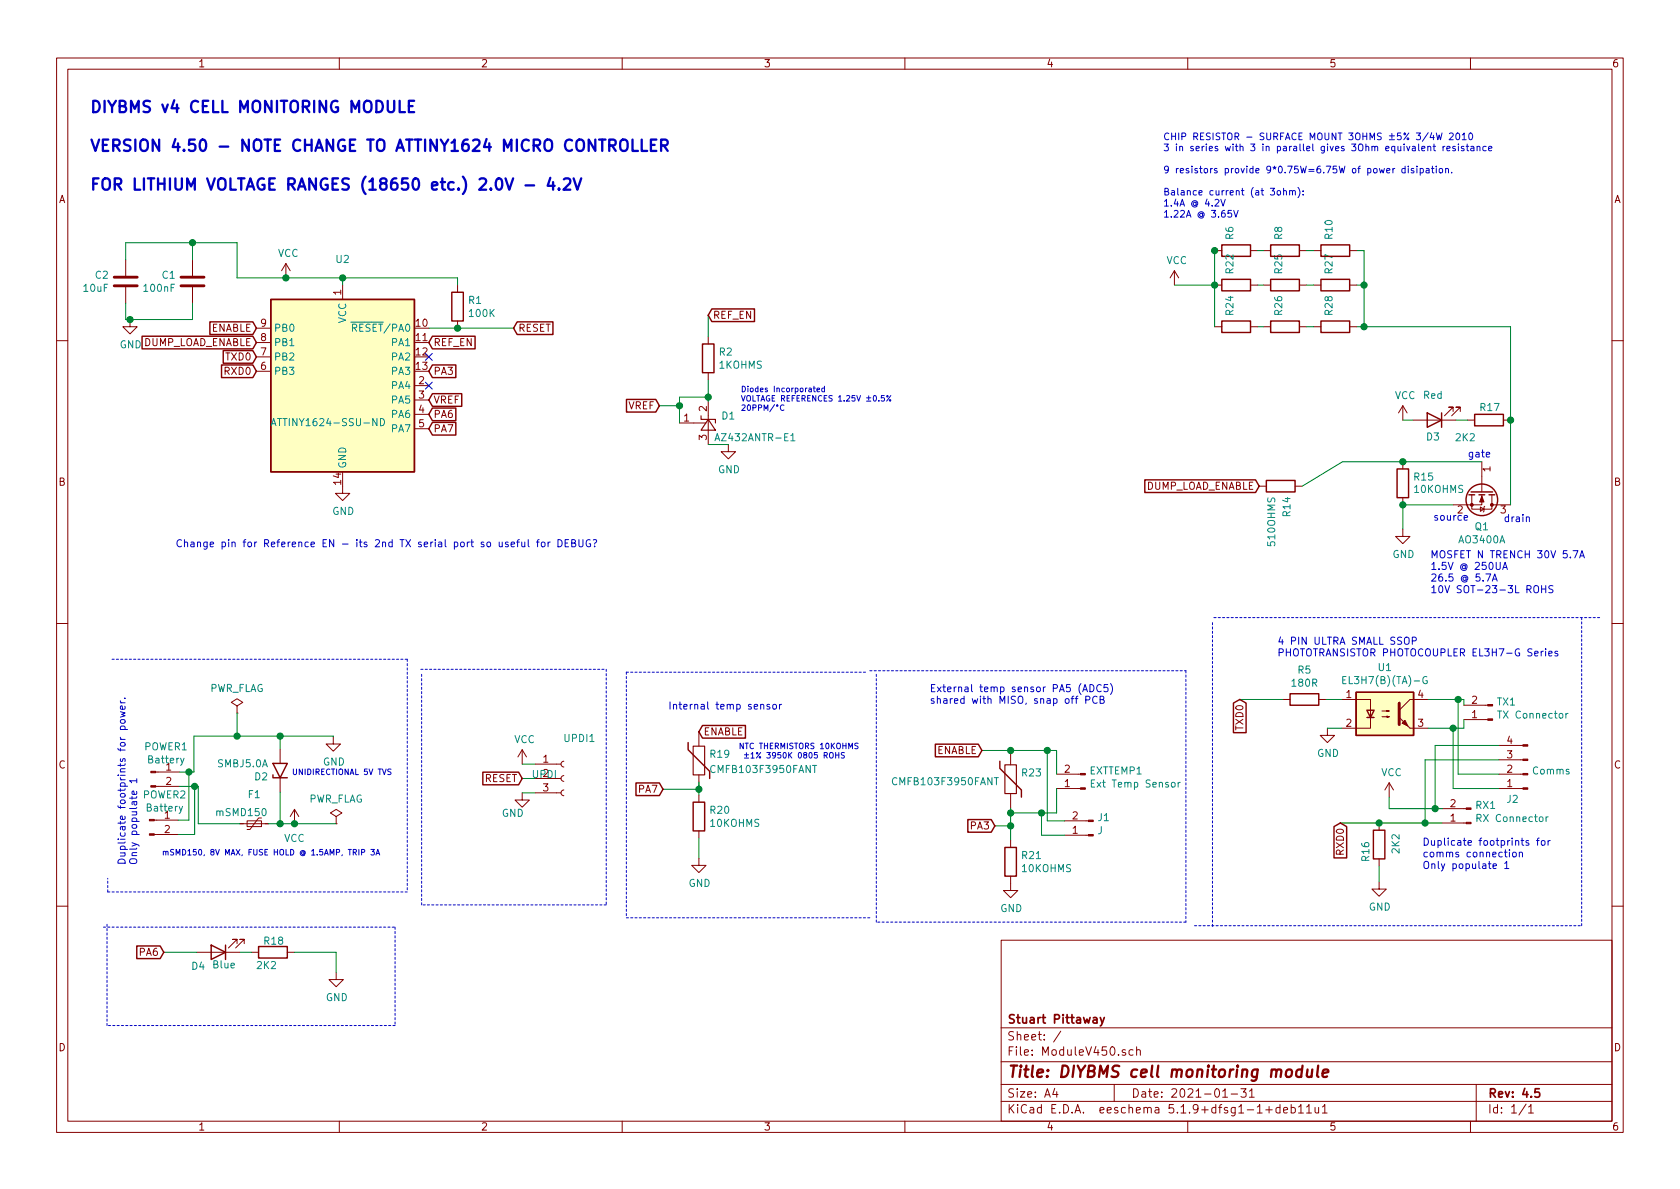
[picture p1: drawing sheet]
EESchema Schematic File Version 4
EELAYER 30 0
EELAYER END
$Descr A4 11693 8268
encoding utf-8
Sheet 1 1
Title "DIYBMS cell monitoring module"
Date "2021-01-31"
Rev "4.5"
Comp "Stuart Pittaway"
Comment1 ""
Comment2 ""
Comment3 ""
Comment4 ""
$EndDescr
$Comp
L power:VCC #PWR0101
U 1 1
P 2050 5725
F 0 "#PWR0101" H 2050 5575 50  0001 C CNN
F 1 "VCC" H 2050 5625 50  0000 C CNN
F 2 "" H 2050 5725 50  0001 C CNN
F 3 "" H 2050 5725 50  0001 C CNN
	1    2050 5725
	1    0    0    -1  
$EndComp
$Comp
L power:GND #PWR0102
U 1 1
P 2320 5120
F 0 "#PWR0102" H 2320 4870 50  0001 C CNN
F 1 "GND" H 2325 4947 50  0000 C CNN
F 2 "" H 2320 5120 50  0001 C CNN
F 3 "" H 2320 5120 50  0001 C CNN
	1    2320 5120
	1    0    0    -1  
$EndComp
$Comp
L power:PWR_FLAG #FLG0101
U 1 1
P 1650 4955
F 0 "#FLG0101" H 1650 5030 50  0001 C CNN
F 1 "PWR_FLAG" H 1650 5129 50  0000 C CNN
F 2 "" H 1650 4955 50  0001 C CNN
F 3 "~" H 1650 4955 50  0001 C CNN
	1    1650 4955
	1    0    0    -1  
$EndComp
$Comp
L power:PWR_FLAG #FLG0102
U 1 1
P 2340 5725
F 0 "#FLG0102" H 2340 5800 50  0001 C CNN
F 1 "PWR_FLAG" H 2340 5899 50  0000 C CNN
F 2 "" H 2340 5725 50  0001 C CNN
F 3 "~" H 2340 5725 50  0001 C CNN
	1    2340 5725
	1    0    0    -1  
$EndComp
$Comp
L Device:C C1
U 1 1
P 1340 1950
F 0 "C1" H 1226 1996 50  0000 R CNN
F 1 "100nF" H 1226 1905 50  0000 R CNN
F 2 "Capacitor_SMD:C_0805_2012Metric" H 1378 1800 50  0001 C CNN
F 3 "" H 1340 1950 50  0001 C CNN
F 4 "C49678" H 1340 1950 50  0001 C CNN "LCSCStockCode"
F 5 "CC0805KRX7R9BB104" H 1340 1950 50  0001 C CNN "PartNumber"
	1    1340 1950
	1    0    0    -1  
$EndComp
Wire Wire Line
	1340 1680 1340 1800
$Comp
L Connector:Conn_01x02_Male POWER1
U 1 1
P 1050 5365
F 0 "POWER1" H 1156 5543 50  0000 C CNN
F 1 "Battery" H 1156 5452 50  0000 C CNN
F 2 "Connector_JST:JST_PH_S2B-PH-K_1x02_P2.00mm_Horizontal" H 1050 5365 50  0001 C CNN
F 3 "https://datasheet.lcsc.com/szlcsc/JST-Sales-America-S2B-PH-K-S-LF-SN_C173752.pdf" H 1050 5365 50  0001 C CNN
F 4 "C265016" H 1050 5365 50  0001 C CNN "LCSCStockCode"
F 5 "S2B-PH-K(LF)(SN)" H 1050 5365 50  0001 C CNN "PartNumber"
	1    1050 5365
	1    0    0    -1  
$EndComp
Wire Wire Line
	1650 5115 1650 4955
$Comp
L power:GND #PWR0105
U 1 1
P 2385 3375
F 0 "#PWR0105" H 2385 3125 50  0001 C CNN
F 1 "GND" H 2390 3202 50  0000 C CNN
F 2 "" H 2385 3375 50  0001 C CNN
F 3 "" H 2385 3375 50  0001 C CNN
	1    2385 3375
	1    0    0    -1  
$EndComp
Wire Wire Line
	1350 5115 1350 5365
$Comp
L power:VCC #PWR0106
U 1 1
P 1990 1925
F 0 "#PWR0106" H 1990 1775 50  0001 C CNN
F 1 "VCC" H 2007 2098 50  0000 C CNN
F 2 "" H 1990 1925 50  0001 C CNN
F 3 "" H 1990 1925 50  0001 C CNN
	1    1990 1925
	1    0    0    -1  
$EndComp
Text GLabel 1785 2475 0    50   Input ~ 0
TXD0
Text GLabel 1785 2575 0    50   Input ~ 0
RXD0
$Comp
L Isolator:PC817 U1
U 1 1
P 9640 4960
F 0 "U1" H 9640 5285 50  0000 C CNN
F 1 "EL3H7(B)(TA)-G" H 9640 5194 50  0000 C CNN
F 2 "Package_SO:SOP-4_4.4x2.6mm_P1.27mm" H 9440 4760 50  0001 L CIN
F 3 "https://datasheet.lcsc.com/szlcsc/Everlight-Elec-EL3H7-B-TA-G_C32565.pdf" H 9640 4960 50  0001 L CNN
F 4 "C32565" H 9640 4960 50  0001 C CNN "LCSCStockCode"
F 5 "EL3H7(B)(TA)-G" H 9640 4960 50  0001 C CNN "PartNumber"
F 6 "90" H 9640 4960 50  0001 C CNN "JLCPCBRotation"
	1    9640 4960
	1    0    0    -1  
$EndComp
$Comp
L Connector:Conn_01x02_Male TX1
U 1 1
P 10390 5000
F 0 "TX1" H 10363 4880 50  0000 R CNN
F 1 "TX Connector" H 10363 4971 50  0000 R CNN
F 2 "Connector_JST:JST_PH_S2B-PH-K_1x02_P2.00mm_Horizontal" H 10390 5000 50  0001 C CNN
F 3 "https://datasheet.lcsc.com/szlcsc/JST-Sales-America-S2B-PH-K-S-LF-SN_C173752.pdf" H 10390 5000 50  0001 C CNN
F 4 "C265016" H 10390 5000 50  0001 C CNN "LCSCStockCode"
F 5 "S2B-PH-K(LF)(SN)" H 10390 5000 50  0001 C CNN "PartNumber"
	1    10390 5000
	-1   0    0    1   
$EndComp
$Comp
L Device:R R5
U 1 1
P 9080 4860
F 0 "R5" V 8873 4860 50  0000 C CNN
F 1 "180R" V 8964 4860 50  0000 C CNN
F 2 "Resistor_SMD:R_0805_2012Metric" V 9010 4860 50  0001 C CNN
F 3 "" H 9080 4860 50  0001 C CNN
F 4 "C25270" V 3570 5040 50  0001 C CNN "LCSCStockCode"
F 5 "0805W8F1800T5E" V 3570 5040 50  0001 C CNN "PartNumber"
	1    9080 4860
	0    1    1    0   
$EndComp
Wire Wire Line
	10190 4860 10190 4900
Wire Wire Line
	10190 5060 10190 5000
Wire Wire Line
	9230 4860 9340 4860
$Comp
L power:GND #PWR0109
U 1 1
P 9240 5060
F 0 "#PWR0109" H 9240 4810 50  0001 C CNN
F 1 "GND" H 9245 4887 50  0000 C CNN
F 2 "" H 9240 5060 50  0001 C CNN
F 3 "" H 9240 5060 50  0001 C CNN
	1    9240 5060
	1    0    0    -1  
$EndComp
Wire Wire Line
	9240 5060 9340 5060
Text GLabel 8630 4860 3    50   Input ~ 0
TXD0
Wire Wire Line
	8930 4860 8630 4860
Text Notes 8095 1515 0    47   ~ 0
CHIP RESISTOR - SURFACE MOUNT 3OHMS ±5% 3/4W 2010\n3 in series with 3 in parallel gives 3Ohm equivalent resistance\n\n9 resistors provide 9*0.75W=6.75W of power disipation.\n\nBalance current (at 3ohm):\n1.4A @ 4.2V\n1.22A @ 3.65V
$Comp
L Device:Q_NMOS_GSD Q1
U 1 1
P 10315 3405
F 0 "Q1" V 10565 3405 50  0000 C CNN
F 1 "AO3400A" V 10656 3405 50  0000 C CNN
F 2 "TO_SOT_Packages_SMD:SOT-23" H 10515 3505 50  0001 C CNN
F 3 "https://datasheet.lcsc.com/szlcsc/Alpha-Omega-Semicon-AOS-AO3400A_C20917.pdf" H 10315 3405 50  0001 C CNN
F 4 "C347475" V 10315 3405 50  0001 C CNN "LCSCStockCode"
F 5 "AO3400A" H 10315 3405 50  0001 C CNN "PartNumber"
	1    10315 3405
	0    1    1    0   
$EndComp
$Comp
L Device:R R15
U 1 1
P 9765 3355
F 0 "R15" H 9835 3401 50  0000 L CNN
F 1 "10KOHMS" H 9835 3315 50  0000 L CNN
F 2 "Resistor_SMD:R_0805_2012Metric" V 9695 3355 50  0001 C CNN
F 3 "" H 9765 3355 50  0001 C CNN
F 4 "C17414" H 9765 3355 50  0001 C CNN "LCSCStockCode"
F 5 "0805W8F1002T5E" H 9765 3355 50  0001 C CNN "PartNumber"
	1    9765 3355
	1    0    0    -1  
$EndComp
$Comp
L power:GND #PWR0110
U 1 1
P 9765 3675
F 0 "#PWR0110" H 9765 3425 50  0001 C CNN
F 1 "GND" H 9770 3502 50  0000 C CNN
F 2 "" H 9765 3675 50  0001 C CNN
F 3 "" H 9765 3675 50  0001 C CNN
	1    9765 3675
	1    0    0    -1  
$EndComp
Wire Wire Line
	9765 3505 9765 3675
Wire Wire Line
	10115 3505 9765 3505
Connection ~ 9765 3505
Wire Wire Line
	10315 3205 9765 3205
$Comp
L power:VCC #PWR0111
U 1 1
P 8175 1975
F 0 "#PWR0111" H 8175 1825 50  0001 C CNN
F 1 "VCC" H 8192 2148 50  0000 C CNN
F 2 "" H 8175 1975 50  0001 C CNN
F 3 "" H 8175 1975 50  0001 C CNN
	1    8175 1975
	1    0    0    -1  
$EndComp
Text Notes 10215 3185 0    50   ~ 0
gate
Text Notes 9975 3625 0    50   ~ 0
source
Text Notes 10465 3635 0    50   ~ 0
drain
Text GLabel 8765 3375 0    50   Input ~ 0
DUMP_LOAD_ENABLE
Wire Wire Line
	9345 3205 9065 3375
Connection ~ 9765 3205
$Comp
L Connector:Conn_01x02_Male RX1
U 1 1
P 10240 5720
F 0 "RX1" H 10213 5600 50  0000 R CNN
F 1 "RX Connector" H 10213 5691 50  0000 R CNN
F 2 "Connector_JST:JST_PH_S2B-PH-K_1x02_P2.00mm_Horizontal" H 10240 5720 50  0001 C CNN
F 3 "https://datasheet.lcsc.com/szlcsc/JST-Sales-America-S2B-PH-K-S-LF-SN_C173752.pdf" H 10240 5720 50  0001 C CNN
F 4 "C265016" H 10240 5720 50  0001 C CNN "LCSCStockCode"
F 5 "S2B-PH-K(LF)(SN)" H 10240 5720 50  0001 C CNN "PartNumber"
	1    10240 5720
	-1   0    0    1   
$EndComp
$Comp
L power:VCC #PWR0112
U 1 1
P 9670 5540
F 0 "#PWR0112" H 9670 5390 50  0001 C CNN
F 1 "VCC" H 9687 5713 50  0000 C CNN
F 2 "" H 9670 5540 50  0001 C CNN
F 3 "" H 9670 5540 50  0001 C CNN
	1    9670 5540
	1    0    0    -1  
$EndComp
Wire Wire Line
	9670 5620 9670 5540
$Comp
L power:GND #PWR0113
U 1 1
P 9600 6130
F 0 "#PWR0113" H 9600 5880 50  0001 C CNN
F 1 "GND" H 9605 5957 50  0000 C CNN
F 2 "" H 9600 6130 50  0001 C CNN
F 3 "" H 9600 6130 50  0001 C CNN
	1    9600 6130
	1    0    0    -1  
$EndComp
$Comp
L Device:R R16
U 1 1
P 9600 5870
F 0 "R16" V 9690 5920 50  0000 C CNN
F 1 "2K2" V 9480 5865 50  0000 C CNN
F 2 "Resistor_SMD:R_0805_2012Metric" V 9530 5870 50  0001 C CNN
F 3 "" H 9600 5870 50  0001 C CNN
F 4 "C17520" V 3570 5040 50  0001 C CNN "LCSCStockCode"
F 5 "0805W8F2201T5E" V 3570 5040 50  0001 C CNN "PartNumber"
F 6 "" V 9600 5870 50  0001 C CNN "JLCPCBRotation"
	1    9600 5870
	-1   0    0    1   
$EndComp
Wire Wire Line
	9600 6020 9600 6130
Text GLabel 9330 5720 3    50   Input ~ 0
RXD0
Wire Wire Line
	9330 5720 9600 5720
Connection ~ 9600 5720
$Comp
L Device:LED D3
U 1 1
P 9985 2915
F 0 "D3" H 9995 3035 50  0000 C CNN
F 1 "Red" H 9995 2745 50  0000 C CNN
F 2 "LED_SMD:LED_0805_2012Metric" H 9985 2915 50  0001 C CNN
F 3 "" H 9985 2915 50  0001 C CNN
F 4 "C84256" H 9985 2915 50  0001 C CNN "LCSCStockCode"
F 5 "NCD0805R1" H 9985 2915 50  0001 C CNN "PartNumber"
	1    9985 2915
	-1   0    0    1   
$EndComp
Wire Wire Line
	10135 2915 10215 2915
$Comp
L Device:Thermistor R19
U 1 1
P 4865 5285
F 0 "R19" H 4935 5331 50  0000 L CNN
F 1 "CMFB103F3950FANT" H 4935 5225 50  0000 L CNN
F 2 "Resistor_SMD:R_0805_2012Metric" V 4795 5285 50  0001 C CNN
F 3 "https://datasheet.lcsc.com/szlcsc/Guangdong-Fenghua-Advanced-Tech-CMFB103F3950FANT_C51597.pdf" H 4865 5285 50  0001 C CNN
F 4 "C51597" V 4685 3105 50  0001 C CNN "LCSCStockCode"
F 5 "CMFB103F3950FANT" V 4685 3105 50  0001 C CNN "PartNumber"
	1    4865 5285
	1    0    0    -1  
$EndComp
$Comp
L Device:R R20
U 1 1
P 4865 5675
F 0 "R20" H 4935 5721 50  0000 L CNN
F 1 "10KOHMS" H 4935 5630 50  0000 L CNN
F 2 "Resistor_SMD:R_0805_2012Metric" V 4795 5675 50  0001 C CNN
F 3 "" H 4865 5675 50  0001 C CNN
F 4 "C17414" V 4685 3105 50  0001 C CNN "LCSCStockCode"
F 5 "0805W8F1002T5E" V 4685 3105 50  0001 C CNN "PartNumber"
	1    4865 5675
	1    0    0    -1  
$EndComp
$Comp
L power:GND #PWR0115
U 1 1
P 4865 5965
F 0 "#PWR0115" H 4865 5715 50  0001 C CNN
F 1 "GND" H 4870 5792 50  0000 C CNN
F 2 "" H 4865 5965 50  0001 C CNN
F 3 "" H 4865 5965 50  0001 C CNN
	1    4865 5965
	1    0    0    -1  
$EndComp
Wire Wire Line
	4865 5965 4865 5825
$Comp
L Device:R R21
U 1 1
P 7035 5990
F 0 "R21" H 7105 6036 50  0000 L CNN
F 1 "10KOHMS" H 7105 5945 50  0000 L CNN
F 2 "Resistor_SMD:R_0805_2012Metric" V 6965 5990 50  0001 C CNN
F 3 "" H 7035 5990 50  0001 C CNN
F 4 "C17414" V 5315 4360 50  0001 C CNN "LCSCStockCode"
F 5 "0805W8F1002T5E" V 5315 4360 50  0001 C CNN "PartNumber"
	1    7035 5990
	1    0    0    -1  
$EndComp
$Comp
L power:GND #PWR0116
U 1 1
P 7035 6140
F 0 "#PWR0116" H 7035 5890 50  0001 C CNN
F 1 "GND" H 7040 5967 50  0000 C CNN
F 2 "" H 7035 6140 50  0001 C CNN
F 3 "" H 7035 6140 50  0001 C CNN
	1    7035 6140
	1    0    0    -1  
$EndComp
Wire Wire Line
	4865 5435 4865 5485
Wire Wire Line
	4865 5485 4615 5485
Connection ~ 4865 5485
Wire Wire Line
	4865 5485 4865 5525
Text Notes 8890 4570 0    50   ~ 0
4 PIN ULTRA SMALL SSOP\nPHOTOTRANSISTOR PHOTOCOUPLER EL3H7-G Series\n
Wire Wire Line
	2050 5725 2340 5725
$Comp
L Device:R R14
U 1 1
P 8915 3375
F 0 "R14" H 8985 3421 50  0000 L CNN
F 1 "510OHMS" H 8985 3315 50  0000 L CNN
F 2 "Resistor_SMD:R_0805_2012Metric" V 8845 3375 50  0001 C CNN
F 3 "" H 8915 3375 50  0001 C CNN
F 4 "C17734" V 4095 4915 50  0001 C CNN "LCSCStockCode"
F 5 "0805W8F5100T5E" V 4095 4915 50  0001 C CNN "PartNumber"
	1    8915 3375
	0    1    1    0   
$EndComp
Wire Wire Line
	1340 2100 1340 2215
Wire Wire Line
	9940 4860 10150 4860
Wire Wire Line
	9940 5060 10115 5060
Wire Wire Line
	9670 5620 9990 5620
Wire Wire Line
	9600 5720 9920 5720
$Comp
L power:VCC #PWR0118
U 1 1
P 9765 2915
F 0 "#PWR0118" H 9765 2765 50  0001 C CNN
F 1 "VCC" H 9782 3088 50  0000 C CNN
F 2 "" H 9765 2915 50  0001 C CNN
F 3 "" H 9765 2915 50  0001 C CNN
	1    9765 2915
	1    0    0    -1  
$EndComp
Text Notes 9955 4130 0    50   ~ 0
MOSFET N TRENCH 30V 5.7A \n1.5V @ 250UA \n26.5 @ 5.7A\n10V SOT-23-3L ROHS
$Comp
L Device:R R17
U 1 1
P 10365 2915
F 0 "R17" V 10275 2845 50  0000 L CNN
F 1 "2K2" V 10485 2675 50  0000 L CNN
F 2 "Resistor_SMD:R_0805_2012Metric" V 10295 2915 50  0001 C CNN
F 3 "" H 10365 2915 50  0001 C CNN
F 4 "C17520" V 4565 5975 50  0001 C CNN "LCSCStockCode"
F 5 "0805W8F2201T5E" V 4565 5975 50  0001 C CNN "PartNumber"
	1    10365 2915
	0    1    1    0   
$EndComp
Wire Wire Line
	8455 1735 8465 1735
$Comp
L Device:R R28
U 1 1
P 9295 2265
F 0 "R28" H 9365 2311 50  0000 L CNN
F 1 "3R" H 9365 2220 50  0001 L CNN
F 2 "Resistor_SMD:R_2010_5025Metric" V 9225 2265 50  0001 C CNN
F 3 "" H 9295 2265 50  0001 C CNN
F 4 "C474300" V 3955 4685 50  0001 C CNN "LCSCStockCode"
F 5 "201007J030JT4E" V 3955 4685 50  0001 C CNN "PartNumber"
F 6 "" H 9295 2265 50  0001 C CNN "JLCPCBRotation"
	1    9295 2265
	0    -1   -1   0   
$EndComp
$Comp
L Device:R R26
U 1 1
P 8945 2265
F 0 "R26" H 9015 2311 50  0000 L CNN
F 1 "3R" H 9015 2220 50  0001 L CNN
F 2 "Resistor_SMD:R_2010_5025Metric" V 8875 2265 50  0001 C CNN
F 3 "" H 8945 2265 50  0001 C CNN
F 4 "C474300" V 3955 4685 50  0001 C CNN "LCSCStockCode"
F 5 "201007J030JT4E" V 3955 4685 50  0001 C CNN "PartNumber"
F 6 "" H 8945 2265 50  0001 C CNN "JLCPCBRotation"
	1    8945 2265
	0    -1   -1   0   
$EndComp
$Comp
L Device:R R24
U 1 1
P 8605 2265
F 0 "R24" H 8675 2311 50  0000 L CNN
F 1 "3R" H 8355 2545 50  0001 L CNN
F 2 "Resistor_SMD:R_2010_5025Metric" V 8535 2265 50  0001 C CNN
F 3 "" H 8605 2265 50  0001 C CNN
F 4 "C474300" V 3955 4685 50  0001 C CNN "LCSCStockCode"
F 5 "201007J030JT4E" V 3955 4685 50  0001 C CNN "PartNumber"
F 6 "" H 8605 2265 50  0001 C CNN "JLCPCBRotation"
	1    8605 2265
	0    -1   -1   0   
$EndComp
Wire Wire Line
	9445 1975 9495 1975
Wire Wire Line
	8755 1975 8795 1975
$Comp
L Device:R R27
U 1 1
P 9295 1975
F 0 "R27" H 9365 2021 50  0000 L CNN
F 1 "3R" V 9365 1930 50  0001 L CNN
F 2 "Resistor_SMD:R_2010_5025Metric" V 9225 1975 50  0001 C CNN
F 3 "" H 9295 1975 50  0001 C CNN
F 4 "C474300" V 3955 4395 50  0001 C CNN "LCSCStockCode"
F 5 "201007J030JT4E" V 3955 4395 50  0001 C CNN "PartNumber"
F 6 "" H 9295 1975 50  0001 C CNN "JLCPCBRotation"
	1    9295 1975
	0    -1   -1   0   
$EndComp
$Comp
L Device:R R22
U 1 1
P 8605 1975
F 0 "R22" H 8675 2021 50  0000 L CNN
F 1 "3R" V 8675 1930 50  0001 L CNN
F 2 "Resistor_SMD:R_2010_5025Metric" V 8535 1975 50  0001 C CNN
F 3 "" H 8605 1975 50  0001 C CNN
F 4 "C474300" V 3955 4395 50  0001 C CNN "LCSCStockCode"
F 5 "201007J030JT4E" V 3955 4395 50  0001 C CNN "PartNumber"
F 6 "" H 8605 1975 50  0001 C CNN "JLCPCBRotation"
	1    8605 1975
	0    -1   -1   0   
$EndComp
Wire Wire Line
	9445 1735 9495 1735
Wire Wire Line
	8755 1735 8795 1735
$Comp
L Device:R R10
U 1 1
P 9295 1735
F 0 "R10" H 9365 1781 50  0000 L CNN
F 1 "3R" H 9390 1705 50  0001 L CNN
F 2 "Resistor_SMD:R_2010_5025Metric" V 9225 1735 50  0001 C CNN
F 3 "" H 9295 1735 50  0001 C CNN
F 4 "C474300" V 3955 4155 50  0001 C CNN "LCSCStockCode"
F 5 "201007J030JT4E" V 3955 4155 50  0001 C CNN "PartNumber"
F 6 "" H 9295 1735 50  0001 C CNN "JLCPCBRotation"
	1    9295 1735
	0    -1   -1   0   
$EndComp
$Comp
L Device:R R8
U 1 1
P 8945 1735
F 0 "R8" H 9015 1781 50  0000 L CNN
F 1 "3R" H 9040 1695 50  0001 L CNN
F 2 "Resistor_SMD:R_2010_5025Metric" V 8875 1735 50  0001 C CNN
F 3 "" H 8945 1735 50  0001 C CNN
F 4 "C474300" V 3955 4155 50  0001 C CNN "LCSCStockCode"
F 5 "201007J030JT4E" V 3955 4155 50  0001 C CNN "PartNumber"
F 6 "" H 8945 1735 50  0001 C CNN "JLCPCBRotation"
	1    8945 1735
	0    -1   -1   0   
$EndComp
$Comp
L Device:R R6
U 1 1
P 8605 1735
F 0 "R6" H 8675 1781 50  0000 L CNN
F 1 "3R" H 7885 2285 50  0001 L CNN
F 2 "Resistor_SMD:R_2010_5025Metric" V 8535 1735 50  0001 C CNN
F 3 "" H 8605 1735 50  0001 C CNN
F 4 "C474300" V 3955 4155 50  0001 C CNN "LCSCStockCode"
F 5 "201007J030JT4E" V 3955 4155 50  0001 C CNN "PartNumber"
F 6 "" H 8605 1735 50  0001 C CNN "JLCPCBRotation"
	1    8605 1735
	0    -1   -1   0   
$EndComp
Wire Wire Line
	8455 1975 8455 1735
Connection ~ 8455 1975
Connection ~ 8455 1735
Wire Wire Line
	8755 2265 8795 2265
$Comp
L Connector:Conn_01x02_Male EXTTEMP1
U 1 1
P 7555 5480
F 0 "EXTTEMP1" H 7528 5360 50  0000 R CNN
F 1 "Ext Temp Sensor" H 7528 5451 50  0000 R CNN
F 2 "Connector_JST:JST_PH_S2B-PH-K_1x02_P2.00mm_Horizontal" H 7555 5480 50  0001 C CNN
F 3 "https://datasheet.lcsc.com/szlcsc/JST-Sales-America-S2B-PH-K-S-LF-SN_C173752.pdf" H 7555 5480 50  0001 C CNN
F 4 "C265016" H 7555 5480 50  0001 C CNN "LCSCStockCode"
F 5 "S2B-PH-K(LF)(SN)" H 7555 5480 50  0001 C CNN "PartNumber"
	1    7555 5480
	-1   0    0    1   
$EndComp
$Comp
L Device:Polyfuse_Small F1
U 1 1
P 1770 5725
F 0 "F1" V 1565 5725 50  0000 C CNN
F 1 "mSMD150" V 1690 5635 50  0000 C CNN
F 2 "Fuse:Fuse_1812_4532Metric" H 1820 5525 50  0001 L CNN
F 3 "https://datasheet.lcsc.com/szlcsc/TECHFUSE-mSMD150_C70121.pdf" H 1770 5725 50  0001 C CNN
F 4 "C70121" V 1770 5725 50  0001 C CNN "LCSCStockCode"
F 5 "mSMD150" H 1770 5725 50  0001 C CNN "PartNumber"
	1    1770 5725
	0    1    1    0   
$EndComp
Wire Wire Line
	1250 5465 1355 5465
Wire Wire Line
	1380 5465 1380 5725
Wire Wire Line
	1380 5725 1670 5725
Wire Wire Line
	1870 5725 1950 5725
Connection ~ 2050 5725
Text Notes 1125 5955 0    39   ~ 0
mSMD150, 8V MAX, FUSE HOLD @ 1.5AMP, TRIP 3A
Wire Wire Line
	8455 1975 8455 2265
Wire Wire Line
	8455 1975 8175 1975
Wire Wire Line
	10515 2265 10515 2915
$Comp
L Device:R R25
U 1 1
P 8945 1975
F 0 "R25" H 9015 2021 50  0000 L CNN
F 1 "3R" V 9110 415 50  0001 L CNN
F 2 "Resistor_SMD:R_2010_5025Metric" V 8875 1975 50  0001 C CNN
F 3 "" H 8945 1975 50  0001 C CNN
F 4 "C474300" V 3955 4395 50  0001 C CNN "LCSCStockCode"
F 5 "201007J030JT4E" V 3955 4395 50  0001 C CNN "PartNumber"
F 6 "" H 8945 1975 50  0001 C CNN "JLCPCBRotation"
	1    8945 1975
	0    -1   -1   0   
$EndComp
Text Notes 6470 4900 0    50   ~ 0
External temp sensor PA5 (ADC5) \nshared with MISO, snap off PCB
Text Notes 5140 5280 0    39   ~ 0
NTC THERMISTORS 10KOHMS\n ±1% 3950K 0805 ROHS
Wire Wire Line
	9345 3205 9765 3205
Wire Wire Line
	2340 6620 2340 6760
Wire Wire Line
	2050 6620 2340 6620
$Comp
L power:GND #PWR0114
U 1 1
P 2340 6760
F 0 "#PWR0114" H 2340 6510 50  0001 C CNN
F 1 "GND" H 2345 6587 50  0000 C CNN
F 2 "" H 2340 6760 50  0001 C CNN
F 3 "" H 2340 6760 50  0001 C CNN
	1    2340 6760
	1    0    0    -1  
$EndComp
Wire Wire Line
	1670 6620 1750 6620
$Comp
L Device:R R18
U 1 1
P 1900 6620
F 0 "R18" V 1820 6550 50  0000 L CNN
F 1 "2K2" V 1990 6500 50  0000 L CNN
F 2 "Resistor_SMD:R_0805_2012Metric" V 1830 6620 50  0001 C CNN
F 3 "" H 1900 6620 50  0001 C CNN
F 4 "C17520" V -230 7660 50  0001 C CNN "LCSCStockCode"
F 5 "0805W8F2201T5E" V -230 7660 50  0001 C CNN "PartNumber"
F 6 "" V 1900 6620 50  0001 C CNN "JLCPCBRotation"
	1    1900 6620
	0    1    1    0   
$EndComp
$Comp
L Device:LED D4
U 1 1
P 1520 6620
F 0 "D4" H 1660 6720 50  0000 C CNN
F 1 "Blue" H 1480 6710 50  0000 C CNN
F 2 "LED_SMD:LED_0603_1608Metric" H 1520 6620 50  0001 C CNN
F 3 "https://datasheet.lcsc.com/lcsc/1811101510_Everlight-Elec-19-217-GHC-YR1S2-3T_C72043.pdf" H 1520 6620 50  0001 C CNN
F 4 "C72043" H 1520 6620 50  0001 C CNN "LCSCStockCode"
F 5 "19-217/GHC-YR1S2/3T" H 1520 6620 50  0001 C CNN "PartNumber"
	1    1520 6620
	-1   0    0    1   
$EndComp
Wire Wire Line
	1370 6620 1140 6620
Connection ~ 10515 2915
Wire Wire Line
	10515 2915 10515 3505
Wire Wire Line
	9765 2915 9835 2915
Text Notes 620  1330 0    79   ~ 16
DIYBMS v4 CELL MONITORING MODULE\n\nVERSION 4.50 - NOTE CHANGE TO ATTINY1624 MICRO CONTROLLER\n\nFOR LITHIUM VOLTAGE RANGES (18650 etc.) 2.0V - 4.2V
$Comp
L Device:C C2
U 1 1
P 875 1950
F 0 "C2" H 761 1996 50  0000 R CNN
F 1 "10uF" H 761 1905 50  0000 R CNN
F 2 "Capacitor_SMD:C_0805_2012Metric" H 913 1800 50  0001 C CNN
F 3 "" H 875 1950 50  0001 C CNN
F 4 "C15850" H 875 1950 50  0001 C CNN "LCSCStockCode"
F 5 "CL21A106KAYNNNE" H 875 1950 50  0001 C CNN "PartNumber"
	1    875  1950
	1    0    0    -1  
$EndComp
Wire Wire Line
	875  1800 875  1680
Wire Wire Line
	875  1680 1340 1680
Wire Wire Line
	875  2100 875  2215
Wire Wire Line
	875  2215 905  2215
$Comp
L Device:Thermistor R23
U 1 1
P 7035 5415
F 0 "R23" H 7105 5461 50  0000 L CNN
F 1 "CMFB103F3950FANT" H 6200 5400 50  0000 L CNN
F 2 "Resistor_SMD:R_0805_2012Metric" V 6965 5415 50  0001 C CNN
F 3 "https://datasheet.lcsc.com/szlcsc/Guangdong-Fenghua-Advanced-Tech-CMFB103F3950FANT_C51597.pdf" H 7035 5415 50  0001 C CNN
F 4 "C51597" V 6855 3235 50  0001 C CNN "LCSCStockCode"
F 5 "CMFB103F3950FANT" V 6855 3235 50  0001 C CNN "PartNumber"
	1    7035 5415
	1    0    0    -1  
$EndComp
Wire Wire Line
	6835 5215 7035 5215
Wire Wire Line
	7035 5215 7290 5215
Connection ~ 7035 5215
Wire Notes Line
	8440 4325 8440 6445
Wire Notes Line
	8315 6435 11010 6435
Wire Notes Line
	11010 6435 11010 4280
Wire Notes Line
	11135 4290 8440 4290
Wire Notes Line
	6055 4660 8255 4660
Wire Notes Line
	8255 4660 8255 6410
Wire Notes Line
	8255 6410 6100 6410
Wire Notes Line
	6100 6410 6100 4670
Text Notes 4650 4940 0    50   ~ 0
Internal temp sensor
Wire Notes Line
	6025 4670 4360 4670
Wire Notes Line
	4360 4670 4360 6380
Wire Notes Line
	4360 6380 6055 6380
$Comp
L Diode:SM6T6V8A D2
U 1 1
P 1950 5355
F 0 "D2" V 1904 5435 50  0000 L CNN
F 1 "SMBJ5.0A" V 1995 5435 50  0000 L CNN
F 2 "Diode_SMD:D_SMB" H 1950 5355 50  0001 C CNN
F 3 "https://datasheet.lcsc.com/szlcsc/1912111437_AnBon-SMBJ5-0A_C440263.pdf" H 1950 5355 50  0001 C CNN
F 4 "C440263" V 1950 5355 50  0001 C CNN "LCSCStockCode"
F 5 "" V 1950 5355 50  0001 C CNN "JLCPCBRotation"
	1    1950 5355
	0    -1   -1   0   
$EndComp
Wire Wire Line
	1950 5505 1950 5725
Connection ~ 1950 5725
Wire Wire Line
	1950 5725 2050 5725
Wire Wire Line
	1950 5205 1950 5115
Wire Wire Line
	1950 5115 1650 5115
Connection ~ 1650 5115
Text Notes 2030 5395 0    39   ~ 0
UNIDIRECTIONAL 5V TVS 
Wire Wire Line
	7035 5650 7035 5615
Wire Wire Line
	7035 5840 7035 5740
Connection ~ 7035 5650
Wire Wire Line
	7355 5650 7355 5480
Wire Wire Line
	9095 1735 9145 1735
Wire Wire Line
	9095 1975 9145 1975
Wire Wire Line
	9095 2265 9145 2265
Text GLabel 2985 2775 2    50   Input ~ 0
VREF
Text GLabel 1785 2275 0    50   Input ~ 0
ENABLE
Text GLabel 1785 2375 0    50   Input ~ 0
DUMP_LOAD_ENABLE
Text GLabel 1140 6620 0    50   Input ~ 0
PA6
Text GLabel 2985 2875 2    50   Input ~ 0
PA6
Text GLabel 2985 2975 2    50   Input ~ 0
PA7
Text GLabel 4615 5485 0    50   Input ~ 0
PA7
Text GLabel 2985 2575 2    50   Input ~ 0
PA3
Text GLabel 6925 5740 0    50   Input ~ 0
PA3
Wire Wire Line
	6925 5740 7035 5740
Connection ~ 7035 5740
Wire Wire Line
	7035 5740 7035 5650
$Comp
L MCU_Microchip_ATtiny:ATtiny1614-SS U2
U 1 1
P 2385 2675
F 0 "U2" H 2385 3556 50  0000 C CNN
F 1 "ATTINY1624-SSU-ND" H 2285 2420 50  0000 C CNN
F 2 "Package_SO:SOIC-14_3.9x8.7mm_P1.27mm" H 2385 2675 50  0001 C CIN
F 3 "" H 2385 2675 50  0001 C CNN
F 4 "C5160891" H 2385 2675 50  0001 C CNN "LCSCStockCode"
F 5 "ATTINY1624-SSU-ND" H 2385 2675 50  0001 C CNN "PartNumber"
	1    2385 2675
	1    0    0    -1  
$EndComp
Wire Wire Line
	2385 1975 2385 1925
Wire Wire Line
	2385 1925 1990 1925
Wire Wire Line
	1650 1925 1650 1680
Wire Wire Line
	1650 1680 1340 1680
Connection ~ 1340 1680
Connection ~ 1990 1925
Wire Wire Line
	1990 1925 1650 1925
$Comp
L power:GND #PWR0103
U 1 1
P 905 2215
F 0 "#PWR0103" H 905 1965 50  0001 C CNN
F 1 "GND" H 910 2042 50  0000 C CNN
F 2 "" H 905 2215 50  0001 C CNN
F 3 "" H 905 2215 50  0001 C CNN
	1    905  2215
	1    0    0    -1  
$EndComp
Connection ~ 905  2215
Wire Wire Line
	905  2215 1340 2215
Text GLabel 3575 2275 2    50   Input ~ 0
RESET
$Comp
L Connector:Conn_01x03_Female UPDI1
U 1 1
P 3925 5410
F 0 "UPDI1" H 4033 5691 50  0000 C CNN
F 1 "UPDI" H 3790 5440 50  0000 C CNN
F 2 "Connector_PinSocket_2.54mm:PinSocket_1x03_P2.54mm_Vertical" H 3925 5410 50  0001 C CNN
F 3 "~" H 3925 5410 50  0001 C CNN
	1    3925 5410
	1    0    0    -1  
$EndComp
$Comp
L power:VCC #PWR0117
U 1 1
P 3635 5310
F 0 "#PWR0117" H 3635 5160 50  0001 C CNN
F 1 "VCC" H 3652 5483 50  0000 C CNN
F 2 "" H 3635 5310 50  0001 C CNN
F 3 "" H 3635 5310 50  0001 C CNN
	1    3635 5310
	1    0    0    -1  
$EndComp
$Comp
L power:GND #PWR0119
U 1 1
P 3635 5510
F 0 "#PWR0119" H 3635 5260 50  0001 C CNN
F 1 "GND" H 3570 5370 50  0000 C CNN
F 2 "" H 3635 5510 50  0001 C CNN
F 3 "" H 3635 5510 50  0001 C CNN
	1    3635 5510
	1    0    0    -1  
$EndComp
Text GLabel 3635 5410 0    50   Input ~ 0
RESET
$Comp
L Device:R R1
U 1 1
P 3185 2125
F 0 "R1" H 3255 2171 50  0000 L CNN
F 1 "100K" H 3255 2080 50  0000 L CNN
F 2 "Resistor_SMD:R_0805_2012Metric" V 3115 2125 50  0001 C CNN
F 3 "" H 3185 2125 50  0001 C CNN
F 4 "C149504" V 1465 2165 50  0001 C CNN "LCSCStockCode"
F 5 "0805W8F1003T5E" V 1465 2165 50  0001 C CNN "PartNumber"
	1    3185 2125
	1    0    0    -1  
$EndComp
Wire Wire Line
	2985 2275 3185 2275
Wire Wire Line
	2385 1925 3185 1925
Wire Wire Line
	3185 1925 3185 1975
Connection ~ 2385 1925
Wire Wire Line
	3185 2275 3575 2275
Connection ~ 3185 2275
Text GLabel 4865 5085 2    50   Input ~ 0
ENABLE
Text GLabel 6835 5215 0    50   Input ~ 0
ENABLE
Text GLabel 2985 2375 2    50   Input ~ 0
REF_EN
NoConn ~ 2985 2475
Wire Notes Line
	780  4580 2835 4580
Wire Notes Line
	2835 4580 2835 6200
Wire Notes Line
	2835 6200 750  6200
Wire Notes Line
	750  6200 750  6105
Wire Notes Line
	2930 4650 4220 4650
Wire Notes Line
	4220 4650 4220 6290
Wire Notes Line
	4220 6290 2935 6290
Wire Notes Line
	2935 6290 2935 4670
Wire Notes Line
	720  6445 2750 6445
Wire Notes Line
	2750 6445 2750 7130
Wire Notes Line
	2750 7130 745  7130
Wire Notes Line
	745  7130 745  6425
Wire Wire Line
	1950 5115 2320 5115
Wire Wire Line
	2320 5115 2320 5120
Wire Wire Line
	1350 5115 1650 5115
Connection ~ 1950 5115
Wire Wire Line
	4730 2815 4730 2755
Connection ~ 4730 2815
Wire Wire Line
	4730 2815 4590 2815
Wire Wire Line
	4730 2755 4930 2755
Wire Wire Line
	4730 2935 4730 2815
Text Notes 5155 2860 0    39   ~ 0
Diodes Incorporated\nVOLTAGE REFERENCES 1.25V ±0.5% \n20PPM/°C
Text GLabel 4590 2815 0    50   Input ~ 0
VREF
Wire Wire Line
	4930 2185 4930 2335
Text GLabel 4930 2185 2    50   Input ~ 0
REF_EN
$Comp
L power:GND #PWR0107
U 1 1
P 5070 3085
F 0 "#PWR0107" H 5070 2835 50  0001 C CNN
F 1 "GND" H 5075 2912 50  0000 C CNN
F 2 "" H 5070 3085 50  0001 C CNN
F 3 "" H 5070 3085 50  0001 C CNN
	1    5070 3085
	1    0    0    -1  
$EndComp
Wire Wire Line
	4930 3085 5070 3085
Wire Wire Line
	4930 2755 4930 2635
Connection ~ 4930 2755
Wire Wire Line
	4930 2785 4930 2755
$Comp
L Device:R R2
U 1 1
P 4930 2485
F 0 "R2" H 5000 2531 50  0000 L CNN
F 1 "1KOHMS" H 5000 2440 50  0000 L CNN
F 2 "Resistor_SMD:R_0805_2012Metric" V 4860 2485 50  0001 C CNN
F 3 "" H 4930 2485 50  0001 C CNN
F 4 "C17513" V 4130 4585 50  0001 C CNN "LCSCStockCode"
F 5 "0805W8F1001T5E" V 4130 4585 50  0001 C CNN "PartNumber"
	1    4930 2485
	1    0    0    -1  
$EndComp
$Comp
L Reference_Voltage:LM385Z-ADJ D1
U 1 1
P 4930 2935
F 0 "D1" V 4976 2847 50  0000 R CNN
F 1 "AZ432ANTR-E1" V 4825 2895 50  0000 R CNN
F 2 "Package_TO_SOT_SMD:SOT-23" H 4930 2735 50  0001 C CIN
F 3 "https://datasheet.lcsc.com/szlcsc/Diodes-Incorporated-AZ432ANTR-E1_C84139.pdf" H 4930 2935 50  0001 C CIN
F 4 "C84139" V 4930 2935 50  0001 C CNN "LCSCStockCode"
F 5 "AZ432ANTR-E1" V 4930 2935 50  0001 C CNN "PartNumber"
	1    4930 2935
	0    -1   -1   0   
$EndComp
NoConn ~ 2985 2675
Text Notes 1220 3810 0    50   ~ 0
Change pin for Reference EN - its 2nd TX serial port so useful for DEBUG?
Wire Wire Line
	7355 5215 7355 5380
Wire Wire Line
	7035 5650 7250 5650
Wire Wire Line
	9445 2265 9495 2265
Wire Wire Line
	9495 1735 9495 1975
Connection ~ 9495 2265
Wire Wire Line
	9495 2265 10515 2265
Connection ~ 9495 1975
Wire Wire Line
	9495 1975 9495 2265
$Comp
L Connector:Conn_01x02_Male J1
U 1 1
P 7610 5805
F 0 "J1" H 7583 5685 50  0000 R CNN
F 1 "J" H 7583 5776 50  0000 R CNN
F 2 "Connector_PinSocket_2.54mm:PinSocket_1x02_P2.54mm_Vertical" H 7610 5805 50  0001 C CNN
F 3 "" H 7610 5805 50  0001 C CNN
F 4 "" H 7610 5805 50  0001 C CNN "LCSCStockCode"
F 5 "" H 7610 5805 50  0001 C CNN "PartNumber"
	1    7610 5805
	-1   0    0    1   
$EndComp
Wire Wire Line
	7410 5705 7290 5705
Wire Wire Line
	7290 5705 7290 5215
Connection ~ 7290 5215
Wire Wire Line
	7290 5215 7355 5215
Wire Wire Line
	7250 5650 7250 5805
Wire Wire Line
	7250 5805 7410 5805
Connection ~ 7250 5650
Wire Wire Line
	7250 5650 7355 5650
$Comp
L Connector:Conn_01x02_Male POWER2
U 1 1
P 1040 5700
F 0 "POWER2" H 1146 5878 50  0000 C CNN
F 1 "Battery" H 1146 5787 50  0000 C CNN
F 2 "Connector_Phoenix_MC:PhoenixContact_MC_1,5_2-G-3.81_1x02_P3.81mm_Horizontal" H 1040 5700 50  0001 C CNN
F 3 "" H 1040 5700 50  0001 C CNN
F 4 "C265016" H 1040 5700 50  0001 C CNN "LCSCStockCode"
F 5 "S2B-PH-K(LF)(SN)" H 1040 5700 50  0001 C CNN "PartNumber"
	1    1040 5700
	1    0    0    -1  
$EndComp
Wire Wire Line
	1315 5365 1315 5700
Wire Wire Line
	1315 5700 1240 5700
Wire Wire Line
	1250 5365 1315 5365
Connection ~ 1315 5365
Wire Wire Line
	1315 5365 1350 5365
Wire Wire Line
	1240 5800 1355 5800
Wire Wire Line
	1355 5800 1355 5465
Connection ~ 1355 5465
Wire Wire Line
	1355 5465 1380 5465
$Comp
L Connector:Conn_01x04_Male J2
U 1 1
P 10635 5380
F 0 "J2" H 10741 5558 50  0000 C CNN
F 1 "Comms" H 10470 5360 50  0000 C CNN
F 2 "Connector_Phoenix_MC:PhoenixContact_MC_1,5_4-G-3.81_1x04_P3.81mm_Horizontal" H 10635 5380 50  0001 C CNN
F 3 "" H 10635 5380 50  0001 C CNN
F 4 "" H 10635 5380 50  0001 C CNN "LCSCStockCode"
F 5 "" H 10635 5380 50  0001 C CNN "PartNumber"
	1    10635 5380
	-1   0    0    1   
$EndComp
Wire Wire Line
	10115 5060 10115 5480
Wire Wire Line
	10115 5480 10435 5480
Connection ~ 10115 5060
Wire Wire Line
	10115 5060 10190 5060
Wire Wire Line
	10435 5380 10150 5380
Wire Wire Line
	10150 5380 10150 4860
Connection ~ 10150 4860
Wire Wire Line
	10150 4860 10190 4860
Wire Wire Line
	9990 5620 9990 5180
Wire Wire Line
	9990 5180 10435 5180
Connection ~ 9990 5620
Wire Wire Line
	9990 5620 10040 5620
Wire Wire Line
	10435 5280 9920 5280
Wire Wire Line
	9920 5280 9920 5720
Connection ~ 9920 5720
Wire Wire Line
	9920 5720 10040 5720
Text Notes 9900 6050 0    50   ~ 0
Duplicate footprints for \ncomms connection\nOnly populate 1
Text Notes 965  6015 1    50   ~ 0
Duplicate footprints for power. \nOnly populate 1
Wire Wire Line
	3725 5410 3635 5410
Wire Wire Line
	3635 5310 3725 5310
Wire Wire Line
	3725 5510 3635 5510
$EndSCHEMATC
